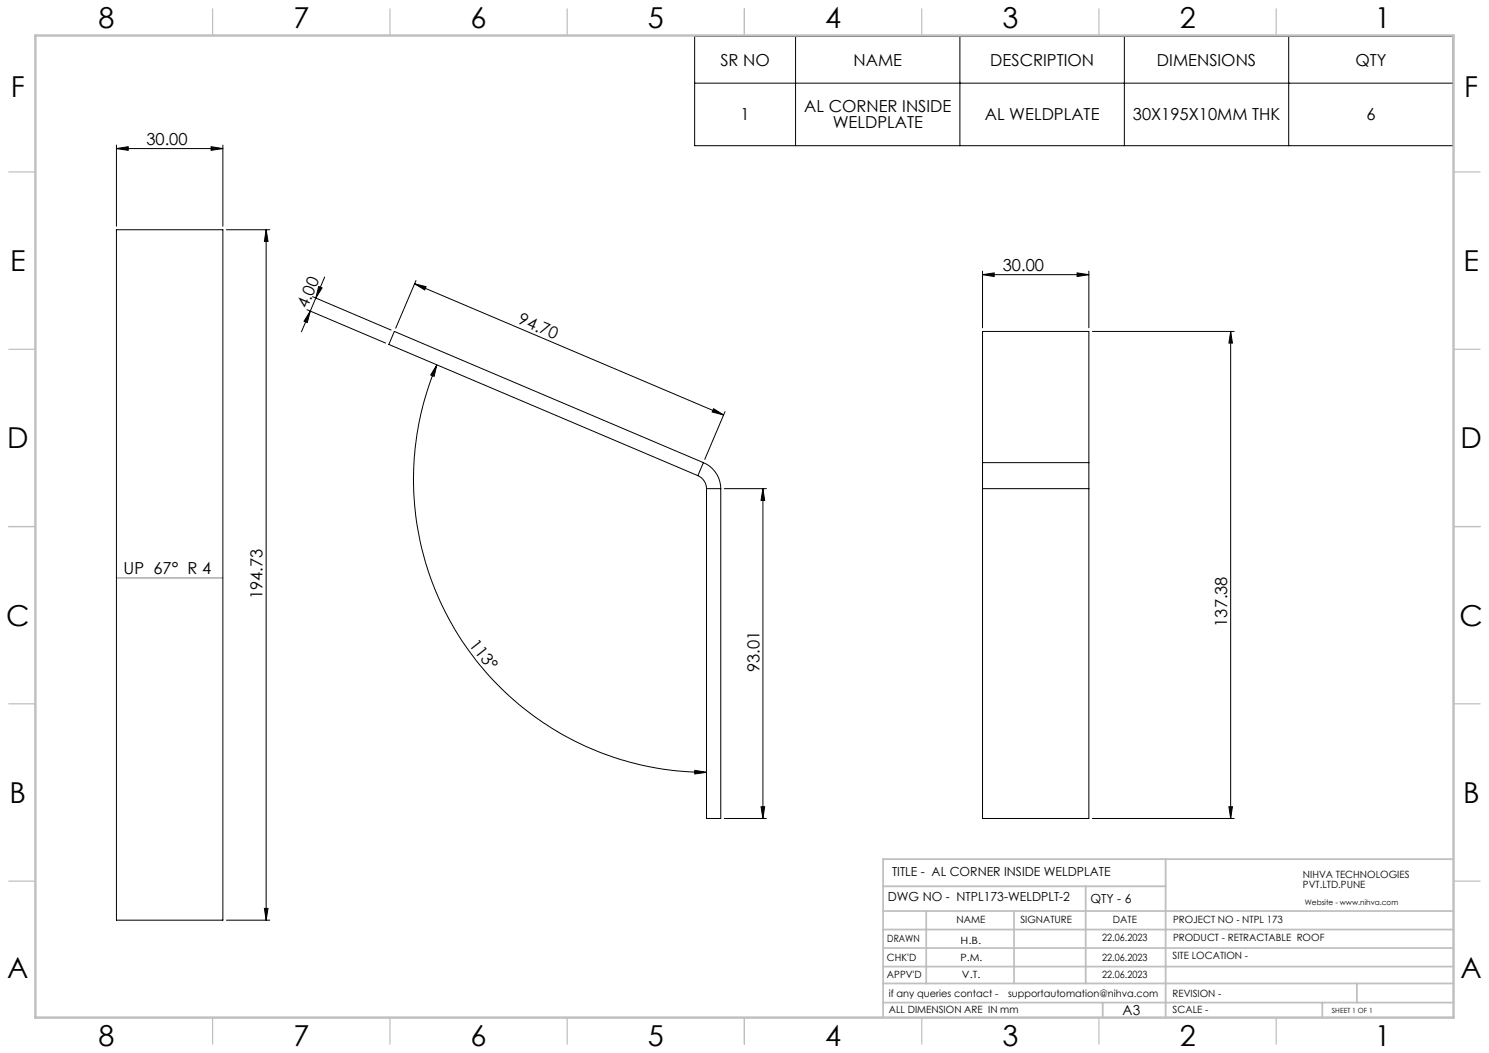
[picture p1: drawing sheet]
<svg xmlns="http://www.w3.org/2000/svg" width="420mm" height="297mm" viewBox="0 0 420 297" stroke-linecap="round" stroke-linejoin="round" font-family="sans-serif">
<g fill="none" stroke="#000" stroke-width=".28">
<path d="M195.9 10.3h214v30.8h-214zM224.4 10.3v30.8M270.8 10.3v30.8M317.1 10.3v30.8M363.5 10.3v30.8M195.9 23.5h214M32.8 41.9l3.4-.5v1zM32.8 40.9v22.9M32.8 41.9h30.1M59.5 41.4l3.4 .5-3.4 .5zM62.9 40.9v22.9M32.8 64.8h30.1v194.7h-30.1z"/>
<path d="M63.9 64.8h12.2M75.1 64.8l.5 3.3h-1zM75.1 64.8v194.7M91.6 78.1l-4.1 9.6M117.3 79.1l-5.7 13.5M277.1 77.5l3.3-.5v1zM277.1 76.5v16M277.1 77.5h30M303.8 77l3.3 .5-3.3 .5zM307.1 76.5v16M86.6 87.3l22.2 9.5M87.5 87.7l-.8 3.3-.9-.4z"/>
<path d="M87.5 87.7l-2.5 5.9M88.2 83.7l22.1 9.4M89.9 80.8l.9 .4-1.7 2.9zM116.9 80l87.2 37M116.9 80l3.3 .9-.4 .9zM308.1 93.5h40M347.1 93.5l.5 3.3h-1zM347.1 93.5v137.4M123.2 102.9l-.8 3.2-.9-.3zM123.2 102.9a82.6 82.6 0 0 0 76.1 114.9M201.3 115.3l2.8 1.7-3.2-.8zM204.5 116.1l-5.7 13.5"/>
<path d="M196.8 134.2a4 4 0 0 1 2.5 3.6M198.4 130.5a8 8 0 0 1 4.9 7.3M198.4 130.5l-87.2-37-1.5 3.7 87.1 37M198.4 130.5l-1.6 3.7M199.3 137.8v93.1h4v-93.1M199.3 137.8h4M204.3 137.8h11.9M215.2 137.8v93.1M215.2 137.8l.5 3.3h-1zM277.1 130.5v7.3M277.1 130.5v-37h30v37M277.1 137.8v93.1h30v-93.1"/>
<path d="M277.1 137.8h30M277.1 130.5h30M307.1 130.5v7.3M196 217.3l3.3 .5-3.3 .5zM204.3 230.9h11.9M214.7 227.5h1l-.5 3.4zM308.1 230.9h40M346.6 227.5h1l-.5 3.4zM63.9 259.5h12.2M74.6 256.2h1l-.5 3.3z"/>
</g>
<path d="M32.8 163h30.1" fill="none" stroke="#808080" stroke-width=".28"/>
<g fill="none" stroke="#c0c0c0" stroke-width=".35">
<path d="M60 2.5v7.5M110 2.5v7.5M160 2.5v7.5M210 2.5v7.5M260 2.5v7.5M310 2.5v7.5M360 2.5v7.5M2.5 48.5h7.5M410 48.5h7.5M2.5 98.5h7.5M410 98.5h7.5M2.5 148.5h7.5"/>
<path d="M410 148.5h7.5M2.5 198.5h7.5M410 198.5h7.5M2.5 248.5h7.5M410 248.5h7.5M60 287v7.5M110 287v7.5M160 287v7.5M210 287v7.5M260 287v7.5M310 287v7.5M360 287v7.5"/>
</g>
<g fill="none" stroke="#c0c0c0" stroke-width=".5">
<path d="M249.1 257h160.9M249.1 250h79.7M261.3 257v20.4M286 257v20.4M306.2 250v27.4M328.8 242.3v44.7M410 242.3h-160.9v44.7M249.1 272.6h160.9M249.1 267.4h160.9M249.1 262.2h160.9M249.1 277.4h160.9M382.7 277.4v5.4"/>
<path d="M249.1 282.8h160.9M311 282.8v4.2M373 282.8v4.2"/>
</g>
<path d="M10 10h400v277h-400z" fill="none" stroke="#c0c0c0" stroke-width=".7"/>
<g fill="#000">
<path d="M32.8 41.9l3.4-.5v1zM59.5 41.4l3.4 .5-3.4 .5z"/>
<path d="M303.8 77l3.3 .5-3.3 .5zM277.1 77.5l3.3-.5v1z"/>
<path d="M89.9 80.8l.9 .4-1.7 2.9zM87.5 87.7l-.8 3.3-.9-.4z"/>
<path d="M116.9 80l3.3 .9-.4 .9zM201.3 115.3l2.8 1.7-3.2-.8z"/>
<path d="M347.1 93.5l.5 3.3h-1zM346.6 227.5h1l-.5 3.4zM75.1 64.8l.5 3.3h-1zM74.6 256.2h1l-.5 3.3z"/>
<path d="M123.2 102.9l-.8 3.2-.9-.3zM196 217.3l3.3 .5-3.3 .5z"/>
<path d="M214.7 227.5h1l-.5 3.4zM215.2 137.8l.5 3.3h-1z"/>
</g>
<g font-size="8.1">
<text x="27.8" y="8">8</text>
<text x="82.8" y="8">7</text>
<text x="132.8" y="8">6</text>
<text x="182.8" y="8">5</text>
<text x="232.8" y="8">4</text>
<text x="282.8" y="8">3</text>
<text x="332.8" y="8">2</text>
<text x="387.8" y="8">1</text>
<text x="3" y="27.2">F</text>
<text x="413" y="27.2">F</text>
<text x="2.8" y="76.5">E</text>
<text x="412.8" y="76.5">E</text>
<text x="2" y="126.5">D</text>
<text x="412" y="126.5">D</text>
<text x="1.7" y="176.5">C</text>
<text x="411.7" y="176.5">C</text>
<text x="2.7" y="226.5">B</text>
<text x="412.7" y="226.5">B</text>
<text x="2" y="275.7">A</text>
<text x="412" y="275.7">A</text>
<text x="27.8" y="295">8</text>
<text x="82.8" y="295">7</text>
<text x="132.8" y="295">6</text>
<text x="182.8" y="295">5</text>
<text x="232.8" y="295">4</text>
<text x="282.8" y="295">3</text>
<text x="332.8" y="295">2</text>
<text x="387.8" y="295">1</text>
</g>
<g font-size="4.7">
<text x="203.2" y="18.5">SR NO</text>
<text x="240.8" y="18.5">NAME</text>
<text x="279.3" y="18.5">DESCRIPTION</text>
<text x="326.4" y="18.5">DIMENSIONS</text>
<text x="382.3" y="18.5">QTY</text>
<text x="208.9" y="33.9">1</text>
<text x="226.8" y="31.7">AL CORNER INSIDE</text>
<text x="277.8" y="33.9">AL WELDPLATE</text>
<text x="319.5" y="33.9">30X195X10MM THK</text>
<text x="385.4" y="33.9">6</text>
<text x="41.3" y="40.9">30.00</text>
<text x="234.9" y="36.2">WELDPLATE</text>
<text x="282.9" y="76.4">30.00</text>
<text x="86.6" y="87.2" transform="rotate(-67 86.6 87.2)">4.00</text>
<text x="145.9" y="91.2" transform="rotate(23 145.9 91.2)">94.70</text>
<text x="34.8" y="161.9">UP 67° R 4</text>
<text x="74.1" y="169" transform="rotate(-90 74.1 169)">194.73</text>
<text x="346.1" y="176.8" transform="rotate(-90 346.1 176.8)">137.38</text>
<text x="132.2" y="181.9" transform="rotate(52 132.2 181.9)">113°</text>
<text x="214.2" y="189.5" transform="rotate(-90 214.2 189.5)">93.01</text>
</g>
<text font-size="3.9" x="316.7" y="286.4">A3</text>
<g font-size="3.5">
<text x="251.6" y="247">TITLE - AL CORNER INSIDE WELDPLATE</text>
<text x="250.4" y="254.2">DWG NO - NTPL173-WELDPLT-2</text>
<text x="307.6" y="254.8">QTY - 6</text>
</g>
<g font-size="2.8">
<text x="367.5" y="247.7">NIHVA TECHNOLOGIES</text>
<text x="367.5" y="250.5">PVT.LTD.PUNE</text>
<text x="269.8" y="260.4">NAME</text>
<text x="287.8" y="260.4">SIGNATURE</text>
<text x="313.9" y="260.5">DATE</text>
<text x="330.9" y="260.5">PROJECT NO - NTPL 173</text>
<text x="250.3" y="265.7">DRAWN</text>
<text x="270.9" y="266.1">H.B.</text>
<text x="310.9" y="265.5">22.06.2023</text>
<text x="330.9" y="265.5">PRODUCT - RETRACTABLE ROOF</text>
<text x="250.2" y="271.1">CHK'D</text>
<text x="250.2" y="275.8">APPV'D</text>
<text x="270.9" y="271.1">P.M.</text>
<text x="271.3" y="275.8">V.T.</text>
<text x="310.9" y="271.1">22.06.2023</text>
<text x="310.9" y="275.8">22.06.2023</text>
<text x="330.7" y="270.6">SITE LOCATION -</text>
<text x="250.7" y="281.1">if any queries contact -</text>
<text x="284.3" y="281.1">supportautomation@nihva.com</text>
<text x="330.7" y="281.1">REVISION -</text>
<text x="250.7" y="285.6">ALL DIMENSION ARE IN mm</text>
<text x="330.7" y="285.6">SCALE -</text>
</g>
<text font-size="2.1" x="368.1" y="255.1">Website - www.nihva.com</text>
<text font-size="2" x="375.7" y="285.6">SHEET 1 OF 1</text>
</svg>
